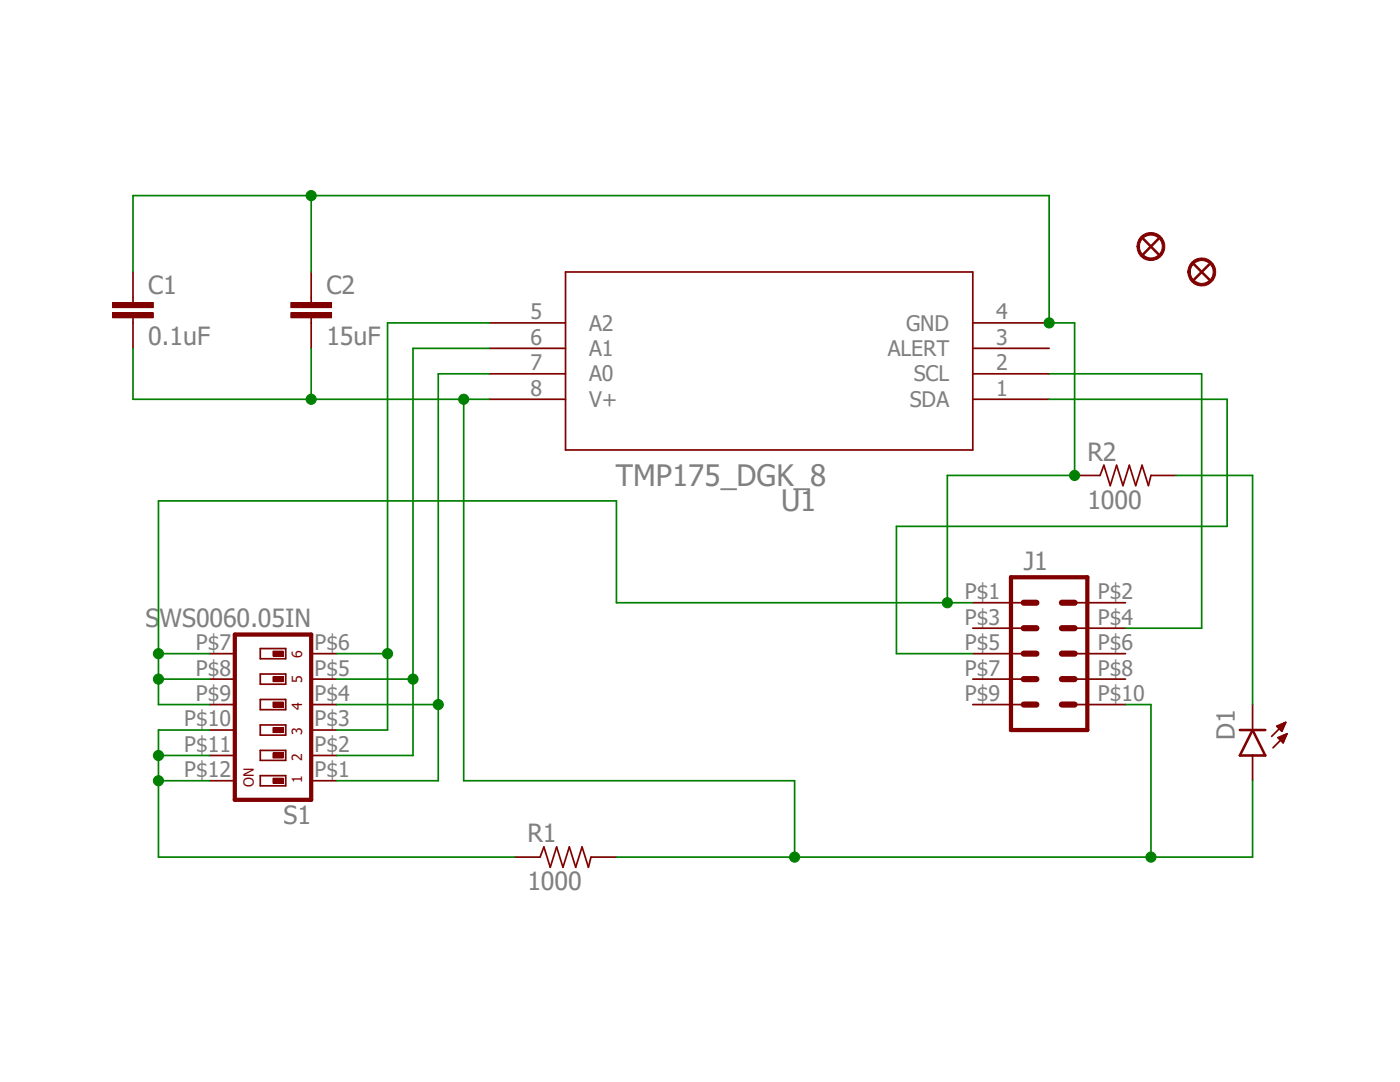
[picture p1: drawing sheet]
<?xml version="1.0" encoding="utf-8"?>
<!DOCTYPE eagle SYSTEM "eagle.dtd">
<!--
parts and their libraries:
SparkFun-Capacitors: Licensing: Creative Commons ShareAlike 4.0 International - https://creativecommons.org/licenses/by-sa/4.0
-->
<eagle version="7.5.0">
<drawing>
<settings>
<setting alwaysvectorfont="no"/>
<setting verticaltext="up"/>
</settings>
<grid distance="0.1" unitdist="inch" unit="inch" style="lines" multiple="1" display="no" altdistance="0.01" altunitdist="inch" altunit="inch"/>
<schematic xreflabel="%F%N/%S.%C%R" xrefpart="/%S.%C%R">
<libraries>
<library name="EagleNew">
<symbols>
<symbol name="TMP175_DGK_8">
<pin name="SDA" x="0" y="0"/>
<pin name="SCL" x="0" y="-2.54"/>
<pin name="ALERT" x="0" y="-5.08"/>
<pin name="GND" x="0" y="-7.62" direction="pwr"/>
<pin name="A2" x="55.88" y="-7.62" rot="R180"/>
<pin name="A1" x="55.88" y="-5.08" rot="R180"/>
<pin name="A0" x="55.88" y="-2.54" rot="R180"/>
<pin name="V+" x="55.88" y="0" direction="pwr" rot="R180"/>
<wire x1="7.62" y1="5.08" x2="7.62" y2="-12.7" width="0.1524" layer="94"/>
<wire x1="7.62" y1="-12.7" x2="48.26" y2="-12.7" width="0.1524" layer="94"/>
<wire x1="48.26" y1="-12.7" x2="48.26" y2="5.08" width="0.1524" layer="94"/>
<wire x1="48.26" y1="5.08" x2="7.62" y2="5.08" width="0.1524" layer="94"/>
<text x="23.2156" y="9.1186" size="2.0828" layer="95" ratio="6" rot="SR0">&gt;NAME</text>
<text x="22.2758" y="6.5786" size="2.0828" layer="96" ratio="6" rot="SR0">&gt;VALUE</text>
</symbol>
</symbols>
<devicesets>
<deviceset name="TMP175_DGK_8" prefix="U">
<gates>
<gate name="A" symbol="TMP175_DGK_8" x="0" y="0"/>
</gates>
<devices>
<device name="" package="DGK8">
<connects>
<connect gate="A" pin="A0" pad="7"/>
<connect gate="A" pin="A1" pad="6"/>
<connect gate="A" pin="A2" pad="5"/>
<connect gate="A" pin="ALERT" pad="3"/>
<connect gate="A" pin="GND" pad="4"/>
<connect gate="A" pin="SCL" pad="2"/>
<connect gate="A" pin="SDA" pad="1"/>
<connect gate="A" pin="V+" pad="8"/>
</connects>
<technologies>
<technology name="">
<attribute name="DATASHEETURL" value="http://www.ti.com/lit/gpn/TMP175" constant="no"/>
<attribute name="DESCRIPTION" value="Digital Temperature Sensor with 2-Wire Interface" constant="no"/>
<attribute name="FAMILY_NAME" value="TEMPERATURE SENSOR" constant="no"/>
<attribute name="GENERIC_PART_NUMBER" value="TMP175" constant="no"/>
<attribute name="INDUSTRY_STD_PKG_TYPE" value="MSOP" constant="no"/>
<attribute name="MANUFACTURER" value="Texas Instruments" constant="no"/>
<attribute name="MANUFACTURER_PART_NUMBER" value="tmp175_dgk_8" constant="no"/>
<attribute name="PACKAGE_DESIGNATOR" value="DGK" constant="no"/>
<attribute name="PIN_COUNT" value="8" constant="no"/>
<attribute name="VENDOR" value="Texas Instruments" constant="no"/>
</technology>
</technologies>
</device>
</devices>
</deviceset>
</devicesets>
</library>
<library name="SparkFun-Capacitors">
<symbols>
<symbol name="CAP">
<wire x1="0" y1="2.54" x2="0" y2="2.032" width="0.1524" layer="94"/>
<wire x1="0" y1="0" x2="0" y2="0.508" width="0.1524" layer="94"/>
<text x="1.524" y="2.921" size="1.778" layer="95">&gt;NAME</text>
<text x="1.524" y="-2.159" size="1.778" layer="96">&gt;VALUE</text>
<rectangle x1="-2.032" y1="0.508" x2="2.032" y2="1.016" layer="94"/>
<rectangle x1="-2.032" y1="1.524" x2="2.032" y2="2.032" layer="94"/>
<pin name="1" x="0" y="5.08" visible="off" length="short" direction="pas" swaplevel="1" rot="R270"/>
<pin name="2" x="0" y="-2.54" visible="off" length="short" direction="pas" swaplevel="1" rot="R90"/>
</symbol>
</symbols>
<devicesets>
<deviceset name="22UF-6.3V-20%(0805)" prefix="C" uservalue="yes">
<gates>
<gate name="G$1" symbol="CAP" x="0" y="-2.54"/>
</gates>
<devices>
<device name="" package="0805">
<connects>
<connect gate="G$1" pin="1" pad="1"/>
<connect gate="G$1" pin="2" pad="2"/>
</connects>
<technologies>
<technology name="">
<attribute name="PROD_ID" value="CAP-08402"/>
<attribute name="VALUE" value="22uF" constant="no"/>
</technology>
</technologies>
</device>
</devices>
</deviceset>
<deviceset name="CAP" prefix="C" uservalue="yes">
<gates>
<gate name="G$1" symbol="CAP" x="0" y="0"/>
</gates>
<devices>
<device name="PTH" package="CAP-PTH-SMALL">
<connects>
<connect gate="G$1" pin="1" pad="1"/>
<connect gate="G$1" pin="2" pad="2"/>
</connects>
<technologies>
<technology name=""/>
</technologies>
</device>
<device name="PTH2" package="CAP-PTH-SMALL2">
<connects>
<connect gate="G$1" pin="1" pad="1"/>
<connect gate="G$1" pin="2" pad="2"/>
</connects>
<technologies>
<technology name=""/>
</technologies>
</device>
<device name="0805" package="0805">
<connects>
<connect gate="G$1" pin="1" pad="1"/>
<connect gate="G$1" pin="2" pad="2"/>
</connects>
<technologies>
<technology name=""/>
</technologies>
</device>
<device name="PTH3" package="CAP-PTH-LARGE">
<connects>
<connect gate="G$1" pin="1" pad="1"/>
<connect gate="G$1" pin="2" pad="2"/>
</connects>
<technologies>
<technology name=""/>
</technologies>
</device>
<device name="SMD" package="GRM43D">
<connects>
<connect gate="G$1" pin="1" pad="A"/>
<connect gate="G$1" pin="2" pad="C"/>
</connects>
<technologies>
<technology name=""/>
</technologies>
</device>
<device name="0603-CAP" package="0603-CAP">
<connects>
<connect gate="G$1" pin="1" pad="1"/>
<connect gate="G$1" pin="2" pad="2"/>
</connects>
<technologies>
<technology name=""/>
</technologies>
</device>
<device name="0402-CAP" package="0402-CAP">
<connects>
<connect gate="G$1" pin="1" pad="1"/>
<connect gate="G$1" pin="2" pad="2"/>
</connects>
<technologies>
<technology name=""/>
</technologies>
</device>
<device name="PTH1" package="CAP-PTH-5MM">
<connects>
<connect gate="G$1" pin="1" pad="1"/>
<connect gate="G$1" pin="2" pad="2"/>
</connects>
<technologies>
<technology name=""/>
</technologies>
</device>
<device name="_" package="AXIAL-5MM">
<connects>
<connect gate="G$1" pin="1" pad="P$1"/>
<connect gate="G$1" pin="2" pad="P$2"/>
</connects>
<technologies>
<technology name=""/>
</technologies>
</device>
<device name="1210" package="1210">
<connects>
<connect gate="G$1" pin="1" pad="1"/>
<connect gate="G$1" pin="2" pad="2"/>
</connects>
<technologies>
<technology name=""/>
</technologies>
</device>
<device name="1206" package="1206">
<connects>
<connect gate="G$1" pin="1" pad="1"/>
<connect gate="G$1" pin="2" pad="2"/>
</connects>
<technologies>
<technology name=""/>
</technologies>
</device>
<device name="ASMD" package="CTZ3">
<connects>
<connect gate="G$1" pin="1" pad="+"/>
<connect gate="G$1" pin="2" pad="-"/>
</connects>
<technologies>
<technology name=""/>
</technologies>
</device>
<device name="KIT" package="CAP-PTH-SMALL-KIT">
<connects>
<connect gate="G$1" pin="1" pad="1"/>
<connect gate="G$1" pin="2" pad="2"/>
</connects>
<technologies>
<technology name=""/>
</technologies>
</device>
<device name="EZ" package="CAP-PTH-SMALLEZ">
<connects>
<connect gate="G$1" pin="1" pad="1"/>
<connect gate="G$1" pin="2" pad="2"/>
</connects>
<technologies>
<technology name=""/>
</technologies>
</device>
</devices>
</deviceset>
</devicesets>
</library>
<library name="SparkFun-LED">
<symbols>
<symbol name="LED">
<wire x1="1.27" y1="0" x2="0" y2="-2.54" width="0.254" layer="94"/>
<wire x1="0" y1="-2.54" x2="-1.27" y2="0" width="0.254" layer="94"/>
<wire x1="1.27" y1="-2.54" x2="0" y2="-2.54" width="0.254" layer="94"/>
<wire x1="0" y1="-2.54" x2="-1.27" y2="-2.54" width="0.254" layer="94"/>
<wire x1="1.27" y1="0" x2="0" y2="0" width="0.254" layer="94"/>
<wire x1="0" y1="0" x2="-1.27" y2="0" width="0.254" layer="94"/>
<wire x1="-2.032" y1="-0.762" x2="-3.429" y2="-2.159" width="0.1524" layer="94"/>
<wire x1="-1.905" y1="-1.905" x2="-3.302" y2="-3.302" width="0.1524" layer="94"/>
<text x="3.556" y="-4.572" size="1.778" layer="95" rot="R90">&gt;NAME</text>
<text x="5.715" y="-4.572" size="1.778" layer="96" rot="R90">&gt;VALUE</text>
<pin name="C" x="0" y="-5.08" visible="off" length="short" direction="pas" rot="R90"/>
<pin name="A" x="0" y="2.54" visible="off" length="short" direction="pas" rot="R270"/>
<polygon width="0.1524" layer="94">
<vertex x="-3.429" y="-2.159"/>
<vertex x="-3.048" y="-1.27"/>
<vertex x="-2.54" y="-1.778"/>
</polygon>
<polygon width="0.1524" layer="94">
<vertex x="-3.302" y="-3.302"/>
<vertex x="-2.921" y="-2.413"/>
<vertex x="-2.413" y="-2.921"/>
</polygon>
</symbol>
</symbols>
<devicesets>
<deviceset name="LED-BLUE" prefix="D" uservalue="yes">
<gates>
<gate name="G$1" symbol="LED" x="0" y="2.54"/>
</gates>
<devices>
<device name="0603" package="LED-0603">
<connects>
<connect gate="G$1" pin="A" pad="A"/>
<connect gate="G$1" pin="C" pad="C"/>
</connects>
<technologies>
<technology name="">
<attribute name="PROD_ID" value="DIO-08575"/>
<attribute name="VALUE" value="BLUE"/>
</technology>
</technologies>
</device>
<device name="1206" package="LED-1206">
<connects>
<connect gate="G$1" pin="A" pad="A"/>
<connect gate="G$1" pin="C" pad="C"/>
</connects>
<technologies>
<technology name="">
<attribute name="PROD_ID" value="DIO-09911"/>
<attribute name="VALUE" value="BLUE" constant="no"/>
</technology>
</technologies>
</device>
<device name="REBEL" package="LUXEON-REBEL">
<connects>
<connect gate="G$1" pin="A" pad="ANODE"/>
<connect gate="G$1" pin="C" pad="CATHODE"/>
</connects>
<technologies>
<technology name="">
<attribute name="PROD_ID" value="DIO-09553"/>
<attribute name="VALUE" value="BLUE"/>
</technology>
</technologies>
</device>
</devices>
</deviceset>
</devicesets>
</library>
<library name="SparkFun-Resistors">
<symbols>
<symbol name="RESISTOR">
<wire x1="-2.54" y1="0" x2="-2.159" y2="1.016" width="0.1524" layer="94"/>
<wire x1="-2.159" y1="1.016" x2="-1.524" y2="-1.016" width="0.1524" layer="94"/>
<wire x1="-1.524" y1="-1.016" x2="-0.889" y2="1.016" width="0.1524" layer="94"/>
<wire x1="-0.889" y1="1.016" x2="-0.254" y2="-1.016" width="0.1524" layer="94"/>
<wire x1="-0.254" y1="-1.016" x2="0.381" y2="1.016" width="0.1524" layer="94"/>
<wire x1="0.381" y1="1.016" x2="1.016" y2="-1.016" width="0.1524" layer="94"/>
<wire x1="1.016" y1="-1.016" x2="1.651" y2="1.016" width="0.1524" layer="94"/>
<wire x1="1.651" y1="1.016" x2="2.286" y2="-1.016" width="0.1524" layer="94"/>
<wire x1="2.286" y1="-1.016" x2="2.54" y2="0" width="0.1524" layer="94"/>
<text x="-3.81" y="1.4986" size="1.778" layer="95">&gt;NAME</text>
<text x="-3.81" y="-3.302" size="1.778" layer="96">&gt;VALUE</text>
<pin name="2" x="5.08" y="0" visible="off" length="short" direction="pas" swaplevel="1" rot="R180"/>
<pin name="1" x="-5.08" y="0" visible="off" length="short" direction="pas" swaplevel="1"/>
</symbol>
</symbols>
<devicesets>
<deviceset name="RESISTOR" prefix="R" uservalue="yes">
<gates>
<gate name="G$1" symbol="RESISTOR" x="0" y="0"/>
</gates>
<devices>
<device name="1206" package="1206">
<connects>
<connect gate="G$1" pin="1" pad="1"/>
<connect gate="G$1" pin="2" pad="2"/>
</connects>
<technologies>
<technology name=""/>
</technologies>
</device>
<device name="AXIAL-0.3" package="AXIAL-0.3">
<connects>
<connect gate="G$1" pin="1" pad="P$1"/>
<connect gate="G$1" pin="2" pad="P$2"/>
</connects>
<technologies>
<technology name=""/>
</technologies>
</device>
<device name="2010" package="R2010">
<connects>
<connect gate="G$1" pin="1" pad="1"/>
<connect gate="G$1" pin="2" pad="2"/>
</connects>
<technologies>
<technology name=""/>
</technologies>
</device>
<device name="0805-RES" package="0805">
<connects>
<connect gate="G$1" pin="1" pad="1"/>
<connect gate="G$1" pin="2" pad="2"/>
</connects>
<technologies>
<technology name=""/>
</technologies>
</device>
<device name="0603-RES" package="0603-RES">
<connects>
<connect gate="G$1" pin="1" pad="1"/>
<connect gate="G$1" pin="2" pad="2"/>
</connects>
<technologies>
<technology name=""/>
</technologies>
</device>
<device name="0603" package="0603-RES">
<connects>
<connect gate="G$1" pin="1" pad="1"/>
<connect gate="G$1" pin="2" pad="2"/>
</connects>
<technologies>
<technology name=""/>
</technologies>
</device>
<device name="PTH-1/6W" package="1/6W-RES">
<connects>
<connect gate="G$1" pin="1" pad="1"/>
<connect gate="G$1" pin="2" pad="2"/>
</connects>
<technologies>
<technology name=""/>
</technologies>
</device>
<device name="2512" package="R2512">
<connects>
<connect gate="G$1" pin="1" pad="1"/>
<connect gate="G$1" pin="2" pad="2"/>
</connects>
<technologies>
<technology name=""/>
</technologies>
</device>
<device name="PTH-1/4W" package="AXIAL-0.4">
<connects>
<connect gate="G$1" pin="1" pad="P$1"/>
<connect gate="G$1" pin="2" pad="P$2"/>
</connects>
<technologies>
<technology name=""/>
</technologies>
</device>
<device name="PTH-1/2W" package="AXIAL-0.5">
<connects>
<connect gate="G$1" pin="1" pad="P$1"/>
<connect gate="G$1" pin="2" pad="P$2"/>
</connects>
<technologies>
<technology name=""/>
</technologies>
</device>
<device name="PTH-1W" package="AXIAL-0.6">
<connects>
<connect gate="G$1" pin="1" pad="P$1"/>
<connect gate="G$1" pin="2" pad="P$2"/>
</connects>
<technologies>
<technology name=""/>
</technologies>
</device>
<device name="PTH-2W" package="AXIAL-0.8">
<connects>
<connect gate="G$1" pin="1" pad="P$1"/>
<connect gate="G$1" pin="2" pad="P$2"/>
</connects>
<technologies>
<technology name=""/>
</technologies>
</device>
<device name="KIT" package="AXIAL-0.3-KIT">
<connects>
<connect gate="G$1" pin="1" pad="P$1"/>
<connect gate="G$1" pin="2" pad="P$2"/>
</connects>
<technologies>
<technology name=""/>
</technologies>
</device>
<device name="EZ" package="AXIAL-0.3EZ">
<connects>
<connect gate="G$1" pin="1" pad="P$1"/>
<connect gate="G$1" pin="2" pad="P$2"/>
</connects>
<technologies>
<technology name=""/>
</technologies>
</device>
<device name="PTH-1/4W-VERT-KIT" package="AXIAL-0.1EZ">
<connects>
<connect gate="G$1" pin="1" pad="P$1"/>
<connect gate="G$1" pin="2" pad="P$2"/>
</connects>
<technologies>
<technology name=""/>
</technologies>
</device>
<device name="PTH-1/4W-VERT" package="AXIAL-0.1">
<connects>
<connect gate="G$1" pin="1" pad="P$1"/>
<connect gate="G$1" pin="2" pad="P$2"/>
</connects>
<technologies>
<technology name=""/>
</technologies>
</device>
<device name="0402" package="0402-RES">
<connects>
<connect gate="G$1" pin="1" pad="1"/>
<connect gate="G$1" pin="2" pad="2"/>
</connects>
<technologies>
<technology name=""/>
</technologies>
</device>
</devices>
</deviceset>
</devicesets>
</library>
<library name="roshea">
<symbols>
<symbol name="DIP06">
<wire x1="8.128" y1="0" x2="7.112" y2="0" width="0.1524" layer="94"/>
<wire x1="7.112" y1="2.54" x2="8.128" y2="2.54" width="0.1524" layer="94"/>
<wire x1="8.128" y1="2.54" x2="8.128" y2="0" width="0.1524" layer="94"/>
<wire x1="7.112" y1="0" x2="7.112" y2="2.54" width="0.1524" layer="94"/>
<wire x1="5.588" y1="0" x2="4.572" y2="0" width="0.1524" layer="94"/>
<wire x1="4.572" y1="2.54" x2="5.588" y2="2.54" width="0.1524" layer="94"/>
<wire x1="5.588" y1="2.54" x2="5.588" y2="0" width="0.1524" layer="94"/>
<wire x1="4.572" y1="0" x2="4.572" y2="2.54" width="0.1524" layer="94"/>
<wire x1="3.048" y1="0" x2="2.032" y2="0" width="0.1524" layer="94"/>
<wire x1="2.032" y1="2.54" x2="3.048" y2="2.54" width="0.1524" layer="94"/>
<wire x1="3.048" y1="2.54" x2="3.048" y2="0" width="0.1524" layer="94"/>
<wire x1="2.032" y1="0" x2="2.032" y2="2.54" width="0.1524" layer="94"/>
<wire x1="0.508" y1="0" x2="-0.508" y2="0" width="0.1524" layer="94"/>
<wire x1="-0.508" y1="2.54" x2="0.508" y2="2.54" width="0.1524" layer="94"/>
<wire x1="0.508" y1="2.54" x2="0.508" y2="0" width="0.1524" layer="94"/>
<wire x1="-0.508" y1="0" x2="-0.508" y2="2.54" width="0.1524" layer="94"/>
<wire x1="-2.032" y1="0" x2="-3.048" y2="0" width="0.1524" layer="94"/>
<wire x1="-3.048" y1="2.54" x2="-2.032" y2="2.54" width="0.1524" layer="94"/>
<wire x1="-2.032" y1="2.54" x2="-2.032" y2="0" width="0.1524" layer="94"/>
<wire x1="-3.048" y1="0" x2="-3.048" y2="2.54" width="0.1524" layer="94"/>
<wire x1="-4.572" y1="0" x2="-5.588" y2="0" width="0.1524" layer="94"/>
<wire x1="-5.588" y1="2.54" x2="-4.572" y2="2.54" width="0.1524" layer="94"/>
<wire x1="-4.572" y1="2.54" x2="-4.572" y2="0" width="0.1524" layer="94"/>
<wire x1="-5.588" y1="0" x2="-5.588" y2="2.54" width="0.1524" layer="94"/>
<wire x1="9.525" y1="5.08" x2="-6.985" y2="5.08" width="0.4064" layer="94"/>
<wire x1="-6.985" y1="5.08" x2="-6.985" y2="-2.54" width="0.4064" layer="94"/>
<wire x1="-6.985" y1="-2.54" x2="9.525" y2="-2.54" width="0.4064" layer="94"/>
<wire x1="9.525" y1="-2.54" x2="9.525" y2="5.08" width="0.4064" layer="94"/>
<text x="-7.62" y="-2.54" size="1.778" layer="95" rot="R90">&gt;NAME</text>
<text x="12.065" y="-2.54" size="1.778" layer="96" rot="R90">&gt;VALUE</text>
<text x="-5.715" y="3.175" size="0.9906" layer="94" ratio="14">ON</text>
<text x="-5.334" y="-1.651" size="0.9906" layer="94" ratio="14">1</text>
<text x="-3.048" y="-1.651" size="0.9906" layer="94" ratio="14">2</text>
<text x="-0.508" y="-1.651" size="0.9906" layer="94" ratio="14">3</text>
<text x="2.032" y="-1.651" size="0.9906" layer="94" ratio="14">4</text>
<text x="4.699" y="-1.651" size="0.9906" layer="94" ratio="14">5</text>
<text x="7.239" y="-1.651" size="0.9906" layer="94" ratio="14">6</text>
<rectangle x1="-5.334" y1="0.254" x2="-4.826" y2="1.27" layer="94"/>
<rectangle x1="-2.794" y1="0.254" x2="-2.286" y2="1.27" layer="94"/>
<rectangle x1="-0.254" y1="0.254" x2="0.254" y2="1.27" layer="94"/>
<rectangle x1="2.286" y1="0.254" x2="2.794" y2="1.27" layer="94"/>
<rectangle x1="4.826" y1="0.254" x2="5.334" y2="1.27" layer="94"/>
<rectangle x1="7.366" y1="0.254" x2="7.874" y2="1.27" layer="94"/>
<pin name="7" x="7.62" y="7.62" visible="pad" length="short" direction="pas" rot="R270"/>
<pin name="8" x="5.08" y="7.62" visible="pad" length="short" direction="pas" rot="R270"/>
<pin name="9" x="2.54" y="7.62" visible="pad" length="short" direction="pas" rot="R270"/>
<pin name="10" x="0" y="7.62" visible="pad" length="short" direction="pas" rot="R270"/>
<pin name="11" x="-2.54" y="7.62" visible="pad" length="short" direction="pas" rot="R270"/>
<pin name="12" x="-5.08" y="7.62" visible="pad" length="short" direction="pas" rot="R270"/>
<pin name="1" x="-5.08" y="-5.08" visible="pad" length="short" direction="pas" rot="R90"/>
<pin name="2" x="-2.54" y="-5.08" visible="pad" length="short" direction="pas" rot="R90"/>
<pin name="3" x="0" y="-5.08" visible="pad" length="short" direction="pas" rot="R90"/>
<pin name="4" x="2.54" y="-5.08" visible="pad" length="short" direction="pas" rot="R90"/>
<pin name="5" x="5.08" y="-5.08" visible="pad" length="short" direction="pas" rot="R90"/>
<pin name="6" x="7.62" y="-5.08" visible="pad" length="short" direction="pas" rot="R90"/>
</symbol>
</symbols>
<devicesets>
<deviceset name="SWS006" prefix="S">
<gates>
<gate name="G$1" symbol="DIP06" x="0" y="0"/>
</gates>
<devices>
<device name="0.05IN" package="SMS-006">
<connects>
<connect gate="G$1" pin="1" pad="P$1"/>
<connect gate="G$1" pin="10" pad="P$10"/>
<connect gate="G$1" pin="11" pad="P$11"/>
<connect gate="G$1" pin="12" pad="P$12"/>
<connect gate="G$1" pin="2" pad="P$2"/>
<connect gate="G$1" pin="3" pad="P$3"/>
<connect gate="G$1" pin="4" pad="P$4"/>
<connect gate="G$1" pin="5" pad="P$5"/>
<connect gate="G$1" pin="6" pad="P$6"/>
<connect gate="G$1" pin="7" pad="P$7"/>
<connect gate="G$1" pin="8" pad="P$8"/>
<connect gate="G$1" pin="9" pad="P$9"/>
</connects>
<technologies>
<technology name=""/>
</technologies>
</device>
</devices>
</deviceset>
</devicesets>
</library>
<library name="SparkFun-Connectors">
<symbols>
<symbol name="M05X2">
<wire x1="3.81" y1="-7.62" x2="-3.81" y2="-7.62" width="0.4064" layer="94"/>
<wire x1="1.27" y1="0" x2="2.54" y2="0" width="0.6096" layer="94"/>
<wire x1="1.27" y1="-2.54" x2="2.54" y2="-2.54" width="0.6096" layer="94"/>
<wire x1="1.27" y1="-5.08" x2="2.54" y2="-5.08" width="0.6096" layer="94"/>
<wire x1="-3.81" y1="7.62" x2="-3.81" y2="-7.62" width="0.4064" layer="94"/>
<wire x1="3.81" y1="-7.62" x2="3.81" y2="7.62" width="0.4064" layer="94"/>
<wire x1="-3.81" y1="7.62" x2="3.81" y2="7.62" width="0.4064" layer="94"/>
<wire x1="1.27" y1="5.08" x2="2.54" y2="5.08" width="0.6096" layer="94"/>
<wire x1="1.27" y1="2.54" x2="2.54" y2="2.54" width="0.6096" layer="94"/>
<wire x1="-1.27" y1="0" x2="-2.54" y2="0" width="0.6096" layer="94"/>
<wire x1="-1.27" y1="-2.54" x2="-2.54" y2="-2.54" width="0.6096" layer="94"/>
<wire x1="-1.27" y1="-5.08" x2="-2.54" y2="-5.08" width="0.6096" layer="94"/>
<wire x1="-1.27" y1="5.08" x2="-2.54" y2="5.08" width="0.6096" layer="94"/>
<wire x1="-1.27" y1="2.54" x2="-2.54" y2="2.54" width="0.6096" layer="94"/>
<text x="-2.54" y="-10.16" size="1.778" layer="96">&gt;VALUE</text>
<text x="-2.54" y="8.382" size="1.778" layer="95">&gt;NAME</text>
<pin name="10" x="7.62" y="-5.08" visible="pad" length="middle" direction="pas" swaplevel="1" rot="R180"/>
<pin name="8" x="7.62" y="-2.54" visible="pad" length="middle" direction="pas" swaplevel="1" rot="R180"/>
<pin name="6" x="7.62" y="0" visible="pad" length="middle" direction="pas" swaplevel="1" rot="R180"/>
<pin name="4" x="7.62" y="2.54" visible="pad" length="middle" direction="pas" swaplevel="1" rot="R180"/>
<pin name="2" x="7.62" y="5.08" visible="pad" length="middle" direction="pas" swaplevel="1" rot="R180"/>
<pin name="9" x="-7.62" y="-5.08" visible="pad" length="middle" direction="pas" swaplevel="1"/>
<pin name="7" x="-7.62" y="-2.54" visible="pad" length="middle" direction="pas" swaplevel="1"/>
<pin name="5" x="-7.62" y="0" visible="pad" length="middle" direction="pas" swaplevel="1"/>
<pin name="3" x="-7.62" y="2.54" visible="pad" length="middle" direction="pas" swaplevel="1"/>
<pin name="1" x="-7.62" y="5.08" visible="pad" length="middle" direction="pas" swaplevel="1"/>
</symbol>
</symbols>
<devicesets>
<deviceset name="M05X2" prefix="JP" uservalue="yes">
<gates>
<gate name="G$1" symbol="M05X2" x="0" y="0"/>
</gates>
<devices>
<device name="PTH" package="AVR_ICSP">
<connects>
<connect gate="G$1" pin="1" pad="1"/>
<connect gate="G$1" pin="10" pad="10"/>
<connect gate="G$1" pin="2" pad="2"/>
<connect gate="G$1" pin="3" pad="3"/>
<connect gate="G$1" pin="4" pad="4"/>
<connect gate="G$1" pin="5" pad="5"/>
<connect gate="G$1" pin="6" pad="6"/>
<connect gate="G$1" pin="7" pad="7"/>
<connect gate="G$1" pin="8" pad="8"/>
<connect gate="G$1" pin="9" pad="9"/>
</connects>
<technologies>
<technology name=""/>
</technologies>
</device>
<device name="RA" package="2X5-RA">
<connects>
<connect gate="G$1" pin="1" pad="1"/>
<connect gate="G$1" pin="10" pad="10"/>
<connect gate="G$1" pin="2" pad="2"/>
<connect gate="G$1" pin="3" pad="3"/>
<connect gate="G$1" pin="4" pad="4"/>
<connect gate="G$1" pin="5" pad="5"/>
<connect gate="G$1" pin="6" pad="6"/>
<connect gate="G$1" pin="7" pad="7"/>
<connect gate="G$1" pin="8" pad="8"/>
<connect gate="G$1" pin="9" pad="9"/>
</connects>
<technologies>
<technology name=""/>
</technologies>
</device>
<device name="RAF" package="2X5-RAF">
<connects>
<connect gate="G$1" pin="1" pad="1"/>
<connect gate="G$1" pin="10" pad="10"/>
<connect gate="G$1" pin="2" pad="2"/>
<connect gate="G$1" pin="3" pad="3"/>
<connect gate="G$1" pin="4" pad="4"/>
<connect gate="G$1" pin="5" pad="5"/>
<connect gate="G$1" pin="6" pad="6"/>
<connect gate="G$1" pin="7" pad="7"/>
<connect gate="G$1" pin="8" pad="8"/>
<connect gate="G$1" pin="9" pad="9"/>
</connects>
<technologies>
<technology name=""/>
</technologies>
</device>
<device name="SHD" package="2X5-SHROUDED">
<connects>
<connect gate="G$1" pin="1" pad="1"/>
<connect gate="G$1" pin="10" pad="10"/>
<connect gate="G$1" pin="2" pad="2"/>
<connect gate="G$1" pin="3" pad="3"/>
<connect gate="G$1" pin="4" pad="4"/>
<connect gate="G$1" pin="5" pad="5"/>
<connect gate="G$1" pin="6" pad="6"/>
<connect gate="G$1" pin="7" pad="7"/>
<connect gate="G$1" pin="8" pad="8"/>
<connect gate="G$1" pin="9" pad="9"/>
</connects>
<technologies>
<technology name=""/>
</technologies>
</device>
<device name="SHD_LOCK" package="2X5-SHROUDED_LOCK">
<connects>
<connect gate="G$1" pin="1" pad="1"/>
<connect gate="G$1" pin="10" pad="10"/>
<connect gate="G$1" pin="2" pad="2"/>
<connect gate="G$1" pin="3" pad="3"/>
<connect gate="G$1" pin="4" pad="4"/>
<connect gate="G$1" pin="5" pad="5"/>
<connect gate="G$1" pin="6" pad="6"/>
<connect gate="G$1" pin="7" pad="7"/>
<connect gate="G$1" pin="8" pad="8"/>
<connect gate="G$1" pin="9" pad="9"/>
</connects>
<technologies>
<technology name=""/>
</technologies>
</device>
<device name="SHD_SMD" package="2X5-SHROUDED_SMD">
<connects>
<connect gate="G$1" pin="1" pad="1"/>
<connect gate="G$1" pin="10" pad="10"/>
<connect gate="G$1" pin="2" pad="2"/>
<connect gate="G$1" pin="3" pad="3"/>
<connect gate="G$1" pin="4" pad="4"/>
<connect gate="G$1" pin="5" pad="5"/>
<connect gate="G$1" pin="6" pad="6"/>
<connect gate="G$1" pin="7" pad="7"/>
<connect gate="G$1" pin="8" pad="8"/>
<connect gate="G$1" pin="9" pad="9"/>
</connects>
<technologies>
<technology name=""/>
</technologies>
</device>
<device name="NO_SILK" package="2X5_NOSILK">
<connects>
<connect gate="G$1" pin="1" pad="1"/>
<connect gate="G$1" pin="10" pad="10"/>
<connect gate="G$1" pin="2" pad="2"/>
<connect gate="G$1" pin="3" pad="3"/>
<connect gate="G$1" pin="4" pad="4"/>
<connect gate="G$1" pin="5" pad="5"/>
<connect gate="G$1" pin="6" pad="6"/>
<connect gate="G$1" pin="7" pad="7"/>
<connect gate="G$1" pin="8" pad="8"/>
<connect gate="G$1" pin="9" pad="9"/>
</connects>
<technologies>
<technology name=""/>
</technologies>
</device>
<device name="0.05_IN_PTH_SILK" package="2X5_PTH_SILK_.05">
<connects>
<connect gate="G$1" pin="1" pad="1"/>
<connect gate="G$1" pin="10" pad="10"/>
<connect gate="G$1" pin="2" pad="2"/>
<connect gate="G$1" pin="3" pad="3"/>
<connect gate="G$1" pin="4" pad="4"/>
<connect gate="G$1" pin="5" pad="5"/>
<connect gate="G$1" pin="6" pad="6"/>
<connect gate="G$1" pin="7" pad="7"/>
<connect gate="G$1" pin="8" pad="8"/>
<connect gate="G$1" pin="9" pad="9"/>
</connects>
<technologies>
<technology name=""/>
</technologies>
</device>
<device name="SHD-NS" package="2X5-SHROUDED-NS">
<connects>
<connect gate="G$1" pin="1" pad="1"/>
<connect gate="G$1" pin="10" pad="10"/>
<connect gate="G$1" pin="2" pad="2"/>
<connect gate="G$1" pin="3" pad="3"/>
<connect gate="G$1" pin="4" pad="4"/>
<connect gate="G$1" pin="5" pad="5"/>
<connect gate="G$1" pin="6" pad="6"/>
<connect gate="G$1" pin="7" pad="7"/>
<connect gate="G$1" pin="8" pad="8"/>
<connect gate="G$1" pin="9" pad="9"/>
</connects>
<technologies>
<technology name=""/>
</technologies>
</device>
<device name="2X5-UNSHROUDED_SMD" package="2X5-UNSHROUDED_SMD">
<connects>
<connect gate="G$1" pin="1" pad="P$1"/>
<connect gate="G$1" pin="10" pad="P$10"/>
<connect gate="G$1" pin="2" pad="P$2"/>
<connect gate="G$1" pin="3" pad="P$3"/>
<connect gate="G$1" pin="4" pad="P$4"/>
<connect gate="G$1" pin="5" pad="P$5"/>
<connect gate="G$1" pin="6" pad="P$6"/>
<connect gate="G$1" pin="7" pad="P$7"/>
<connect gate="G$1" pin="8" pad="P$8"/>
<connect gate="G$1" pin="9" pad="P$9"/>
</connects>
<technologies>
<technology name=""/>
</technologies>
</device>
</devices>
</deviceset>
</devicesets>
</library>
<library name="SparkFun-Aesthetics">
<symbols>
<symbol name="FIDUCIAL">
<wire x1="-0.762" y1="0.762" x2="0.762" y2="-0.762" width="0.254" layer="94"/>
<wire x1="0.762" y1="0.762" x2="-0.762" y2="-0.762" width="0.254" layer="94"/>
<circle x="0" y="0" radius="1.27" width="0.254" layer="94"/>
</symbol>
</symbols>
<devicesets>
<deviceset name="FIDUCIAL" prefix="FID">
<gates>
<gate name="G$1" symbol="FIDUCIAL" x="0" y="0"/>
</gates>
<devices>
<device name="1X2" package="FIDUCIAL-1X2">
<technologies>
<technology name=""/>
</technologies>
</device>
<device name="UFIDUCIAL" package="MICRO-FIDUCIAL">
<technologies>
<technology name=""/>
</technologies>
</device>
</devices>
</deviceset>
</devicesets>
</library>
</libraries>
<attributes>
</attributes>
<variantdefs>
</variantdefs>
<classes>
<class number="0" name="default" width="0.1524" drill="0.254">
<clearance class="0" value="0.1524"/>
</class>
</classes>
<parts>
<part name="C1" library="SparkFun-Capacitors" deviceset="22UF-6.3V-20%(0805)" device="" value="0.1uF"/>
<part name="D1" library="SparkFun-LED" deviceset="LED-BLUE" device="1206"/>
<part name="R2" library="SparkFun-Resistors" deviceset="RESISTOR" device="0805-RES" value="1000"/>
<part name="S1" library="roshea" deviceset="SWS006" device="0.05IN"/>
<part name="C2" library="SparkFun-Capacitors" deviceset="CAP" device="0805" value="15uF"/>
<part name="J1" library="SparkFun-Connectors" deviceset="M05X2" device="2X5-UNSHROUDED_SMD"/>
<part name="FID1" library="SparkFun-Aesthetics" deviceset="FIDUCIAL" device="1X2"/>
<part name="FID3" library="SparkFun-Aesthetics" deviceset="FIDUCIAL" device="1X2"/>
<part name="U1" library="EagleNew" deviceset="TMP175_DGK_8" device="" value="TMP175_DGK_8"/>
<part name="R1" library="SparkFun-Resistors" deviceset="RESISTOR" device="0805-RES" value="1000"/>
</parts>
<sheets>
<sheet>
<plain>
</plain>
<instances>
<instance part="C1" gate="G$1" x="7.62" y="60.96"/>
<instance part="D1" gate="G$1" x="119.38" y="17.78" rot="R180"/>
<instance part="R2" gate="G$1" x="106.68" y="45.72"/>
<instance part="S1" gate="G$1" x="22.86" y="20.32" rot="R90"/>
<instance part="C2" gate="G$1" x="25.4" y="60.96"/>
<instance part="J1" gate="G$1" x="99.06" y="27.94"/>
<instance part="FID1" gate="G$1" x="109.22" y="68.58"/>
<instance part="FID3" gate="G$1" x="114.3" y="66.04"/>
<instance part="U1" gate="A" x="99.06" y="53.34" rot="R180"/>
<instance part="R1" gate="G$1" x="50.8" y="7.62"/>
</instances>
<busses>
</busses>
<nets>
<net name="GND" class="0">
<segment>
<wire x1="88.9" y1="33.02" x2="55.88" y2="33.02" width="0.1524" layer="91"/>
<wire x1="55.88" y1="33.02" x2="55.88" y2="43.18" width="0.1524" layer="91"/>
<wire x1="55.88" y1="43.18" x2="10.16" y2="43.18" width="0.1524" layer="91"/>
<wire x1="10.16" y1="43.18" x2="10.16" y2="27.94" width="0.1524" layer="91"/>
<wire x1="10.16" y1="27.94" x2="10.16" y2="25.4" width="0.1524" layer="91"/>
<wire x1="10.16" y1="25.4" x2="10.16" y2="22.86" width="0.1524" layer="91"/>
<wire x1="10.16" y1="22.86" x2="15.24" y2="22.86" width="0.1524" layer="91"/>
<wire x1="15.24" y1="25.4" x2="10.16" y2="25.4" width="0.1524" layer="91"/>
<junction x="10.16" y="25.4"/>
<wire x1="15.24" y1="27.94" x2="10.16" y2="27.94" width="0.1524" layer="91"/>
<junction x="10.16" y="27.94"/>
<wire x1="88.9" y1="33.02" x2="88.9" y2="45.72" width="0.1524" layer="91"/>
<pinref part="C1" gate="G$1" pin="1"/>
<wire x1="7.62" y1="66.04" x2="7.62" y2="73.66" width="0.1524" layer="91"/>
<wire x1="7.62" y1="73.66" x2="25.4" y2="73.66" width="0.1524" layer="91"/>
<wire x1="25.4" y1="73.66" x2="99.06" y2="73.66" width="0.1524" layer="91"/>
<wire x1="99.06" y1="73.66" x2="99.06" y2="60.96" width="0.1524" layer="91"/>
<pinref part="R2" gate="G$1" pin="1"/>
<wire x1="101.6" y1="45.72" x2="101.6" y2="60.96" width="0.1524" layer="91"/>
<wire x1="101.6" y1="60.96" x2="99.06" y2="60.96" width="0.1524" layer="91"/>
<wire x1="88.9" y1="45.72" x2="101.6" y2="45.72" width="0.1524" layer="91"/>
<junction x="101.6" y="45.72"/>
<wire x1="88.9" y1="33.02" x2="91.44" y2="33.02" width="0.1524" layer="91"/>
<junction x="88.9" y="33.02"/>
<pinref part="S1" gate="G$1" pin="7"/>
<pinref part="S1" gate="G$1" pin="8"/>
<pinref part="S1" gate="G$1" pin="9"/>
<pinref part="C2" gate="G$1" pin="1"/>
<wire x1="25.4" y1="66.04" x2="25.4" y2="73.66" width="0.1524" layer="91"/>
<pinref part="J1" gate="G$1" pin="1"/>
<pinref part="U1" gate="A" pin="GND"/>
<junction x="99.06" y="60.96"/>
<junction x="25.4" y="73.66"/>
</segment>
</net>
<net name="A1" class="0">
<segment>
<wire x1="27.94" y1="17.78" x2="35.56" y2="17.78" width="0.1524" layer="91"/>
<wire x1="35.56" y1="17.78" x2="35.56" y2="25.4" width="0.1524" layer="91"/>
<wire x1="35.56" y1="25.4" x2="35.56" y2="58.42" width="0.1524" layer="91"/>
<wire x1="35.56" y1="58.42" x2="43.18" y2="58.42" width="0.1524" layer="91"/>
<wire x1="27.94" y1="25.4" x2="35.56" y2="25.4" width="0.1524" layer="91"/>
<junction x="35.56" y="25.4"/>
<pinref part="S1" gate="G$1" pin="2"/>
<pinref part="S1" gate="G$1" pin="5"/>
<pinref part="U1" gate="A" pin="A1"/>
</segment>
</net>
<net name="N$6" class="0">
<segment>
<wire x1="27.94" y1="15.24" x2="38.1" y2="15.24" width="0.1524" layer="91"/>
<wire x1="38.1" y1="15.24" x2="38.1" y2="22.86" width="0.1524" layer="91"/>
<wire x1="38.1" y1="22.86" x2="38.1" y2="55.88" width="0.1524" layer="91"/>
<wire x1="38.1" y1="55.88" x2="43.18" y2="55.88" width="0.1524" layer="91"/>
<wire x1="27.94" y1="22.86" x2="38.1" y2="22.86" width="0.1524" layer="91"/>
<junction x="38.1" y="22.86"/>
<pinref part="S1" gate="G$1" pin="1"/>
<pinref part="S1" gate="G$1" pin="4"/>
<pinref part="U1" gate="A" pin="A0"/>
</segment>
</net>
<net name="A2" class="0">
<segment>
<wire x1="27.94" y1="20.32" x2="33.02" y2="20.32" width="0.1524" layer="91"/>
<wire x1="33.02" y1="20.32" x2="33.02" y2="27.94" width="0.1524" layer="91"/>
<wire x1="33.02" y1="27.94" x2="33.02" y2="60.96" width="0.1524" layer="91"/>
<wire x1="33.02" y1="60.96" x2="43.18" y2="60.96" width="0.1524" layer="91"/>
<wire x1="27.94" y1="27.94" x2="33.02" y2="27.94" width="0.1524" layer="91"/>
<junction x="33.02" y="27.94"/>
<pinref part="S1" gate="G$1" pin="3"/>
<pinref part="S1" gate="G$1" pin="6"/>
<pinref part="U1" gate="A" pin="A2"/>
</segment>
</net>
<net name="N$9" class="0">
<segment>
<pinref part="D1" gate="G$1" pin="C"/>
<wire x1="119.38" y1="22.86" x2="119.38" y2="45.72" width="0.1524" layer="91"/>
<pinref part="R2" gate="G$1" pin="2"/>
<wire x1="119.38" y1="45.72" x2="111.76" y2="45.72" width="0.1524" layer="91"/>
</segment>
</net>
<net name="SDA" class="0">
<segment>
<wire x1="91.44" y1="27.94" x2="83.82" y2="27.94" width="0.1524" layer="91"/>
<wire x1="83.82" y1="27.94" x2="83.82" y2="40.64" width="0.1524" layer="91"/>
<wire x1="83.82" y1="40.64" x2="116.84" y2="40.64" width="0.1524" layer="91"/>
<wire x1="116.84" y1="40.64" x2="116.84" y2="53.34" width="0.1524" layer="91"/>
<wire x1="116.84" y1="53.34" x2="99.06" y2="53.34" width="0.1524" layer="91"/>
<pinref part="J1" gate="G$1" pin="5"/>
<pinref part="U1" gate="A" pin="SDA"/>
</segment>
</net>
<net name="SCL" class="0">
<segment>
<wire x1="99.06" y1="55.88" x2="114.3" y2="55.88" width="0.1524" layer="91"/>
<wire x1="114.3" y1="55.88" x2="114.3" y2="30.48" width="0.1524" layer="91"/>
<wire x1="114.3" y1="30.48" x2="106.68" y2="30.48" width="0.1524" layer="91"/>
<pinref part="J1" gate="G$1" pin="4"/>
<pinref part="U1" gate="A" pin="SCL"/>
</segment>
</net>
<net name="POWER" class="0">
<segment>
<wire x1="55.88" y1="7.62" x2="73.66" y2="7.62" width="0.1524" layer="91"/>
<wire x1="40.64" y1="15.24" x2="73.66" y2="15.24" width="0.1524" layer="91"/>
<pinref part="D1" gate="G$1" pin="A"/>
<wire x1="119.38" y1="7.62" x2="119.38" y2="15.24" width="0.1524" layer="91"/>
<wire x1="73.66" y1="7.62" x2="109.22" y2="7.62" width="0.1524" layer="91"/>
<wire x1="109.22" y1="7.62" x2="119.38" y2="7.62" width="0.1524" layer="91"/>
<wire x1="73.66" y1="15.24" x2="73.66" y2="7.62" width="0.1524" layer="91"/>
<junction x="73.66" y="7.62"/>
<wire x1="43.18" y1="53.34" x2="40.64" y2="53.34" width="0.1524" layer="91"/>
<pinref part="C1" gate="G$1" pin="2"/>
<wire x1="40.64" y1="53.34" x2="25.4" y2="53.34" width="0.1524" layer="91"/>
<wire x1="25.4" y1="53.34" x2="7.62" y2="53.34" width="0.1524" layer="91"/>
<wire x1="7.62" y1="53.34" x2="7.62" y2="58.42" width="0.1524" layer="91"/>
<wire x1="25.4" y1="58.42" x2="25.4" y2="53.34" width="0.1524" layer="91"/>
<junction x="25.4" y="53.34"/>
<wire x1="40.64" y1="15.24" x2="40.64" y2="53.34" width="0.1524" layer="91"/>
<junction x="40.64" y="53.34"/>
<pinref part="C2" gate="G$1" pin="2"/>
<pinref part="J1" gate="G$1" pin="10"/>
<wire x1="106.68" y1="22.86" x2="109.22" y2="22.86" width="0.1524" layer="91"/>
<wire x1="109.22" y1="22.86" x2="109.22" y2="7.62" width="0.1524" layer="91"/>
<junction x="109.22" y="7.62"/>
<pinref part="U1" gate="A" pin="V+"/>
<pinref part="R1" gate="G$1" pin="2"/>
</segment>
</net>
<net name="N$2" class="0">
<segment>
<pinref part="R1" gate="G$1" pin="1"/>
<pinref part="S1" gate="G$1" pin="10"/>
<wire x1="15.24" y1="20.32" x2="10.16" y2="20.32" width="0.1524" layer="91"/>
<wire x1="10.16" y1="20.32" x2="10.16" y2="17.78" width="0.1524" layer="91"/>
<junction x="10.16" y="17.78"/>
<pinref part="S1" gate="G$1" pin="11"/>
<wire x1="15.24" y1="17.78" x2="10.16" y2="17.78" width="0.1524" layer="91"/>
<wire x1="10.16" y1="17.78" x2="10.16" y2="15.24" width="0.1524" layer="91"/>
<pinref part="S1" gate="G$1" pin="12"/>
<wire x1="15.24" y1="15.24" x2="10.16" y2="15.24" width="0.1524" layer="91"/>
<junction x="10.16" y="15.24"/>
<wire x1="10.16" y1="15.24" x2="10.16" y2="7.62" width="0.1524" layer="91"/>
<wire x1="10.16" y1="7.62" x2="45.72" y2="7.62" width="0.1524" layer="91"/>
</segment>
</net>
</nets>
</sheet>
</sheets>
</schematic>
</drawing>
</eagle>
